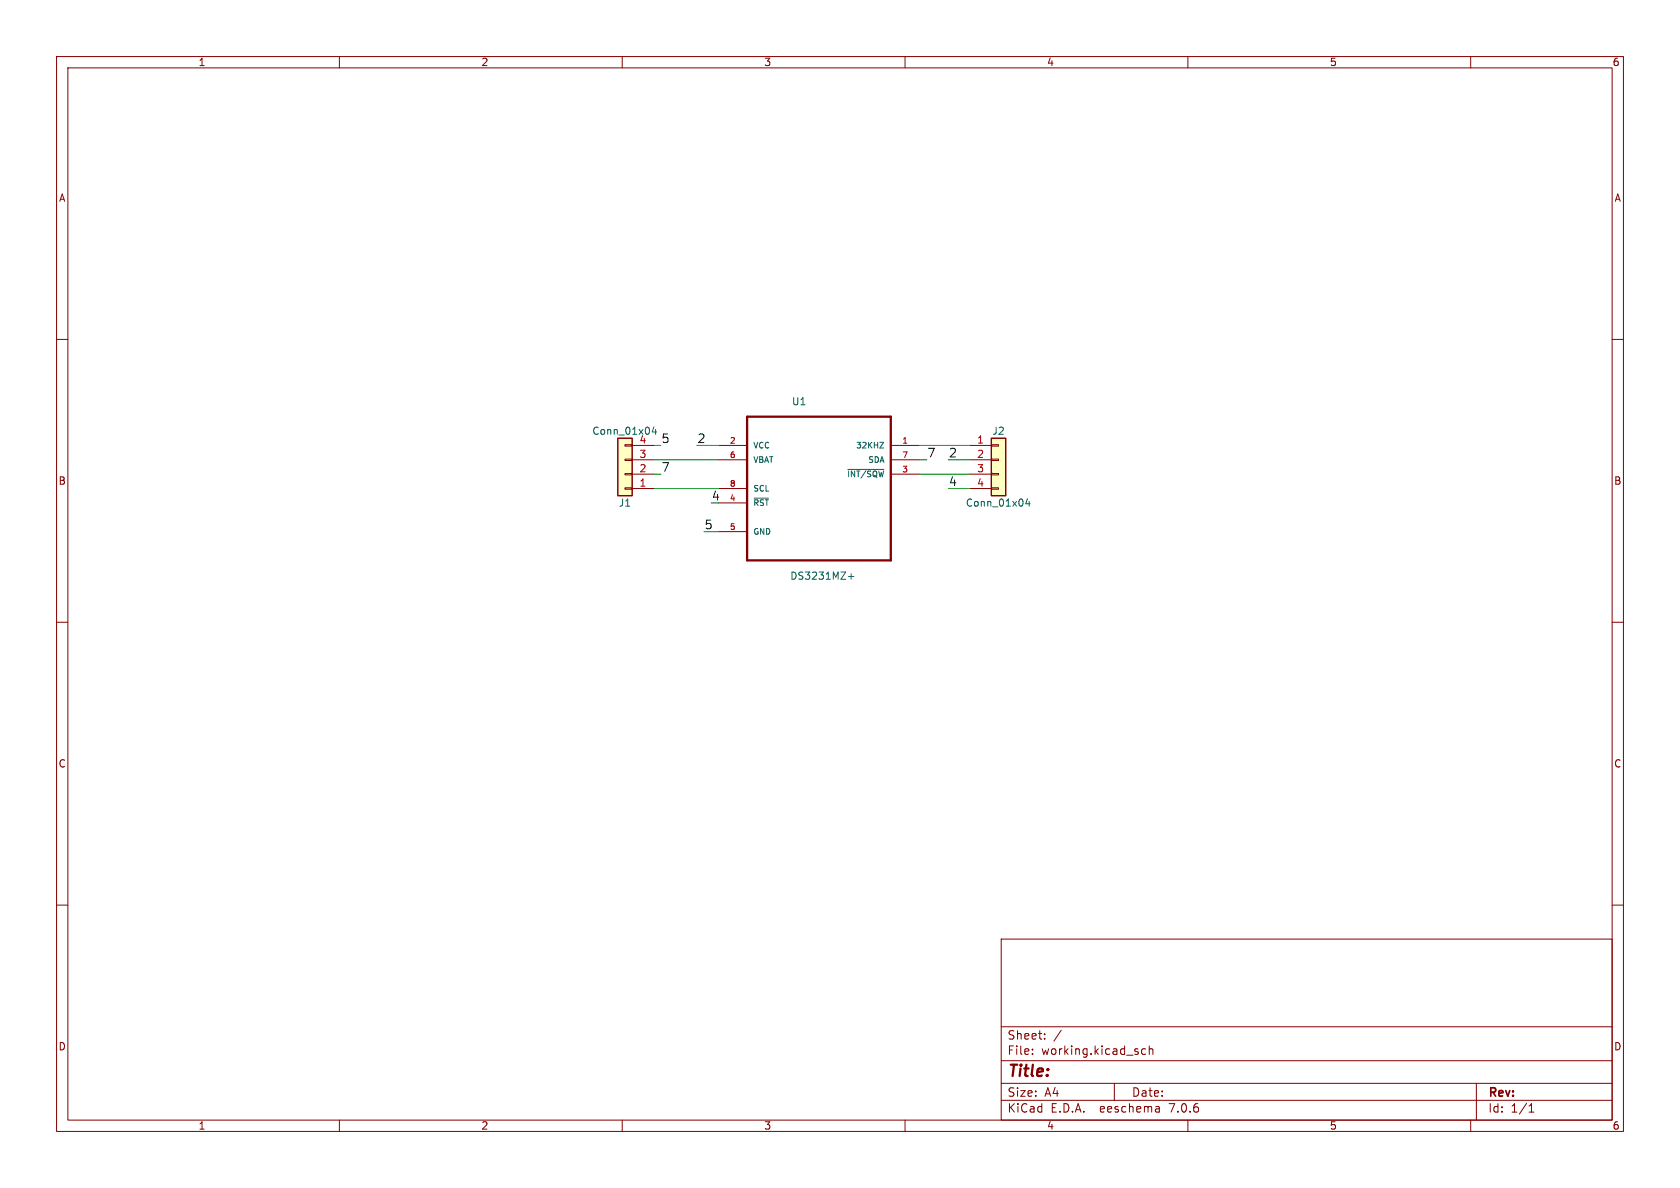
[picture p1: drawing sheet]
(kicad_sch (version 20230121) (generator eeschema)

 (paper "A4")

 (lib_symbols
  (symbol "DS3231MZ+_1" (pin_names (offset 1.016)) (in_bom yes) (on_board yes)
   (property "Reference" "U" (at -4.8768 22.2758 0) (effects (font (size 1.27 1.27)) (justify left bottom)))
   (property "Value" "DS3231MZ+" (at -5.1816 -8.5598 0) (effects (font (size 1.27 1.27)) (justify left bottom)))
   (property "Footprint" "SOIC8_150MIL" (at 0 0 0) (effects (font (size 1.27 1.27)) (justify left bottom) hide))
   (property "Datasheet" "Maxim Integrated" (at 0 0 0) (effects (font (size 1.27 1.27)) (justify left bottom) hide))
   (property "Field4" "Real Time Clock Serial-I2C +/-5ppm SOIC8" (at 0 0 0) (effects (font (size 1.27 1.27)) (justify left bottom) hide))
   (property "Field5" "SOIC-8 Maxim Integrated" (at 0 0 0) (effects (font (size 1.27 1.27)) (justify left bottom) hide))
   (property "Field6" "DS3231MZ+" (at 0 0 0) (effects (font (size 1.27 1.27)) (justify left bottom) hide))
   (property "Field7" "5.13 USD" (at 0 0 0) (effects (font (size 1.27 1.27)) (justify left bottom) hide))
   (property "Field8" "Good" (at 0 0 0) (effects (font (size 1.27 1.27)) (justify left bottom) hide))
   (property "ki_locked" "" (at 0 0 0) (effects (font (size 1.27 1.27))))
   (symbol "DS3231MZ+_1_0_0"
    (polyline (pts (xy -12.7 -5.08) (xy 12.7 -5.08)) (stroke (width 0.4064) (type solid)) (fill (type none)))
    (polyline (pts (xy -12.7 20.32) (xy -12.7 -5.08)) (stroke (width 0.4064) (type solid)) (fill (type none)))
    (polyline (pts (xy 12.7 -5.08) (xy 12.7 20.32)) (stroke (width 0.4064) (type solid)) (fill (type none)))
    (polyline (pts (xy 12.7 20.32) (xy -12.7 20.32)) (stroke (width 0.4064) (type solid)) (fill (type none)))
    (pin output line (at 17.78 15.24 180) (length 5.08) (name "32KHZ" (effects (font (size 1.016 1.016)))) (number "1" (effects (font (size 1.016 1.016)))))
    (pin input line (at -17.78 15.24 0) (length 5.08) (name "VCC" (effects (font (size 1.016 1.016)))) (number "2" (effects (font (size 1.016 1.016)))))
    (pin output line (at 17.78 10.16 180) (length 5.08) (name "~{INT/SQW}" (effects (font (size 1.016 1.016)))) (number "3" (effects (font (size 1.016 1.016)))))
    (pin bidirectional line (at -17.78 5.08 0) (length 5.08) (name "~{RST}" (effects (font (size 1.016 1.016)))) (number "4" (effects (font (size 1.016 1.016)))))
    (pin passive line (at -17.78 0 0) (length 5.08) (name "GND" (effects (font (size 1.016 1.016)))) (number "5" (effects (font (size 1.016 1.016)))))
    (pin input line (at -17.78 12.7 0) (length 5.08) (name "VBAT" (effects (font (size 1.016 1.016)))) (number "6" (effects (font (size 1.016 1.016)))))
    (pin bidirectional line (at 17.78 12.7 180) (length 5.08) (name "SDA" (effects (font (size 1.016 1.016)))) (number "7" (effects (font (size 1.016 1.016)))))
    (pin input line (at -17.78 7.62 0) (length 5.08) (name "SCL" (effects (font (size 1.016 1.016)))) (number "8" (effects (font (size 1.016 1.016)))))))
  (symbol "DS3231MZ+_2" (pin_names (offset 1.016)) (in_bom yes) (on_board yes)
   (property "Reference" "U" (at -4.8768 22.2758 0) (effects (font (size 1.27 1.27)) (justify left bottom)))
   (property "Value" "DS3231MZ+" (at -5.1816 -8.5598 0) (effects (font (size 1.27 1.27)) (justify left bottom)))
   (property "Footprint" "SOIC8_150MIL" (at 0 0 0) (effects (font (size 1.27 1.27)) (justify left bottom) hide))
   (property "Datasheet" "Maxim Integrated" (at 0 0 0) (effects (font (size 1.27 1.27)) (justify left bottom) hide))
   (property "Field4" "Real Time Clock Serial-I2C +/-5ppm SOIC8" (at 0 0 0) (effects (font (size 1.27 1.27)) (justify left bottom) hide))
   (property "Field5" "SOIC-8 Maxim Integrated" (at 0 0 0) (effects (font (size 1.27 1.27)) (justify left bottom) hide))
   (property "Field6" "DS3231MZ+" (at 0 0 0) (effects (font (size 1.27 1.27)) (justify left bottom) hide))
   (property "Field7" "5.13 USD" (at 0 0 0) (effects (font (size 1.27 1.27)) (justify left bottom) hide))
   (property "Field8" "Good" (at 0 0 0) (effects (font (size 1.27 1.27)) (justify left bottom) hide))
   (property "ki_locked" "" (at 0 0 0) (effects (font (size 1.27 1.27))))
   (symbol "DS3231MZ+_2_0_0"
    (polyline (pts (xy -12.7 -5.08) (xy 12.7 -5.08)) (stroke (width 0.4064) (type solid)) (fill (type none)))
    (polyline (pts (xy -12.7 20.32) (xy -12.7 -5.08)) (stroke (width 0.4064) (type solid)) (fill (type none)))
    (polyline (pts (xy 12.7 -5.08) (xy 12.7 20.32)) (stroke (width 0.4064) (type solid)) (fill (type none)))
    (polyline (pts (xy 12.7 20.32) (xy -12.7 20.32)) (stroke (width 0.4064) (type solid)) (fill (type none)))
    (pin output line (at 17.78 15.24 180) (length 5.08) (name "32KHZ" (effects (font (size 1.016 1.016)))) (number "1" (effects (font (size 1.016 1.016)))))
    (pin input line (at -17.78 15.24 0) (length 5.08) (name "VCC" (effects (font (size 1.016 1.016)))) (number "2" (effects (font (size 1.016 1.016)))))
    (pin output line (at 17.78 10.16 180) (length 5.08) (name "~{INT/SQW}" (effects (font (size 1.016 1.016)))) (number "3" (effects (font (size 1.016 1.016)))))
    (pin bidirectional line (at -17.78 5.08 0) (length 5.08) (name "~{RST}" (effects (font (size 1.016 1.016)))) (number "4" (effects (font (size 1.016 1.016)))))
    (pin passive line (at -17.78 0 0) (length 5.08) (name "GND" (effects (font (size 1.016 1.016)))) (number "5" (effects (font (size 1.016 1.016)))))
    (pin input line (at -17.78 12.7 0) (length 5.08) (name "VBAT" (effects (font (size 1.016 1.016)))) (number "6" (effects (font (size 1.016 1.016)))))
    (pin bidirectional line (at 17.78 12.7 180) (length 5.08) (name "SDA" (effects (font (size 1.016 1.016)))) (number "7" (effects (font (size 1.016 1.016)))))
    (pin input line (at -17.78 7.62 0) (length 5.08) (name "SCL" (effects (font (size 1.016 1.016)))) (number "8" (effects (font (size 1.016 1.016)))))))
  (symbol "RTC_ADAP-rescue:Conn_01x04" (pin_names (offset 1.016) hide) (in_bom yes) (on_board yes)
   (property "Reference" "J" (at 0 5.08 0) (effects (font (size 1.27 1.27))))
   (property "Value" "Conn_01x04" (at 0 -7.62 0) (effects (font (size 1.27 1.27))))
   (property "Footprint" "" (at 0 0 0) (effects (font (size 1.27 1.27)) hide))
   (property "Datasheet" "" (at 0 0 0) (effects (font (size 1.27 1.27)) hide))
   (symbol "Conn_01x04_1_1"
    (rectangle (start -1.27 -4.953) (end 0 -5.207) (stroke (width 0.1524) (type solid)) (fill (type none)))
    (rectangle (start -1.27 -2.413) (end 0 -2.667) (stroke (width 0.1524) (type solid)) (fill (type none)))
    (rectangle (start -1.27 0.127) (end 0 -0.127) (stroke (width 0.1524) (type solid)) (fill (type none)))
    (rectangle (start -1.27 2.667) (end 0 2.413) (stroke (width 0.1524) (type solid)) (fill (type none)))
    (rectangle (start -1.27 3.81) (end 1.27 -6.35) (stroke (width 0.254) (type solid)) (fill (type background)))
    (pin passive line (at -5.08 2.54 0) (length 3.81) (name "Pin_1" (effects (font (size 1.27 1.27)))) (number "1" (effects (font (size 1.27 1.27)))))
    (pin passive line (at -5.08 0 0) (length 3.81) (name "Pin_2" (effects (font (size 1.27 1.27)))) (number "2" (effects (font (size 1.27 1.27)))))
    (pin passive line (at -5.08 -2.54 0) (length 3.81) (name "Pin_3" (effects (font (size 1.27 1.27)))) (number "3" (effects (font (size 1.27 1.27)))))
    (pin passive line (at -5.08 -5.08 0) (length 3.81) (name "Pin_4" (effects (font (size 1.27 1.27)))) (number "4" (effects (font (size 1.27 1.27))))))))


 (wire (pts (xy 171.45 81.28) (xy 167.64 81.28)) (stroke (width 0) (type default)))
 (wire (pts (xy 162.56 83.82) (xy 171.45 83.82)) (stroke (width 0) (type default)))
 (wire (pts (xy 116.84 83.82) (xy 115.57 83.82)) (stroke (width 0) (type default)))
 (wire (pts (xy 115.57 78.74) (xy 116.84 78.74)) (stroke (width 0) (type default)))
 (wire (pts (xy 115.57 86.36) (xy 127 86.36)) (stroke (width 0) (type default)))
 (wire (pts (xy 162.56 81.28) (xy 163.83 81.28)) (stroke (width 0) (type default)))
 (wire (pts (xy 162.56 78.74) (xy 171.45 78.74)) (stroke (width 0) (type default)))
 (wire (pts (xy 171.45 86.36) (xy 167.64 86.36)) (stroke (width 0) (type default)))
 (wire (pts (xy 125.73 88.9) (xy 127 88.9)) (stroke (width 0) (type default)))
 (wire (pts (xy 115.57 81.28) (xy 127 81.28)) (stroke (width 0) (type default)))
 (wire (pts (xy 123.19 78.74) (xy 127 78.74)) (stroke (width 0) (type default)))
 (wire (pts (xy 124.46 93.98) (xy 127 93.98)) (stroke (width 0) (type default)))

 (label "4" (at 125.73 88.9 0) (effects (font (size 1.524 1.524)) (justify left bottom)))
 (label "5" (at 116.84 78.74 0) (effects (font (size 1.524 1.524)) (justify left bottom)))
 (label "2" (at 167.64 81.28 0) (effects (font (size 1.524 1.524)) (justify left bottom)))
 (label "4" (at 167.64 86.36 0) (effects (font (size 1.524 1.524)) (justify left bottom)))
 (label "2" (at 123.19 78.74 0) (effects (font (size 1.524 1.524)) (justify left bottom)))
 (label "7" (at 163.83 81.28 0) (effects (font (size 1.524 1.524)) (justify left bottom)))
 (label "5" (at 124.46 93.98 0) (effects (font (size 1.524 1.524)) (justify left bottom)))
 (label "7" (at 116.84 83.82 0) (effects (font (size 1.524 1.524)) (justify left bottom)))

 (symbol (lib_name "DS3231MZ+_2") (lib_id "RTC_ADAP-rescue:DS3231MZ+") (at 144.78 93.98 0) (unit 1) (in_bom yes) (on_board yes) (dnp no)
  (property "Reference" "U1" (at 139.9032 71.7042 0) (effects (font (size 1.27 1.27)) (justify left bottom)))
  (property "Value" "DS3231MZ+" (at 139.5984 102.5398 0) (effects (font (size 1.27 1.27)) (justify left bottom)))
  (property "Footprint" "DS3231MZ_:SOIC8_150MIL" (at 144.78 93.98 0) (effects (font (size 1.27 1.27)) (justify left bottom) hide))
  (property "Datasheet" "Maxim Integrated" (at 144.78 93.98 0) (effects (font (size 1.27 1.27)) (justify left bottom) hide))
  (property "Field4" "Real Time Clock Serial-I2C +/-5ppm SOIC8" (at 144.78 93.98 0) (effects (font (size 1.27 1.27)) (justify left bottom) hide))
  (property "Field5" "SOIC-8 Maxim Integrated" (at 144.78 93.98 0) (effects (font (size 1.27 1.27)) (justify left bottom) hide))
  (property "Field6" "DS3231MZ+" (at 144.78 93.98 0) (effects (font (size 1.27 1.27)) (justify left bottom) hide))
  (property "Field7" "5.13 USD" (at 144.78 93.98 0) (effects (font (size 1.27 1.27)) (justify left bottom) hide))
  (property "Field8" "Good" (at 144.78 93.98 0) (effects (font (size 1.27 1.27)) (justify left bottom) hide)) (pin "1") (pin "2") (pin "3") (pin "4") (pin "5") (pin "6") (pin "7") (pin "8"))

 (symbol (lib_id "RTC_ADAP-rescue:Conn_01x04") (at 176.53 81.28 0) (unit 1) (in_bom yes) (on_board yes) (dnp no)
  (property "Reference" "J2" (at 176.53 76.2 0) (effects (font (size 1.27 1.27))))
  (property "Value" "Conn_01x04" (at 176.53 88.9 0) (effects (font (size 1.27 1.27))))
  (property "Footprint" "Connectors_Samtec:SL-104-X-XX_1x04" (at 176.53 81.28 0) (effects (font (size 1.27 1.27)) hide))
  (property "Datasheet" "" (at 176.53 81.28 0) (effects (font (size 1.27 1.27)) hide)) (pin "1") (pin "2") (pin "3") (pin "4"))

 (symbol (lib_id "RTC_ADAP-rescue:Conn_01x04") (at 110.49 83.82 180) (unit 1) (in_bom yes) (on_board yes) (dnp no)
  (property "Reference" "J1" (at 110.49 88.9 0) (effects (font (size 1.27 1.27))))
  (property "Value" "Conn_01x04" (at 110.49 76.2 0) (effects (font (size 1.27 1.27))))
  (property "Footprint" "Connectors_Samtec:SL-104-X-XX_1x04" (at 110.49 83.82 0) (effects (font (size 1.27 1.27)) hide))
  (property "Datasheet" "" (at 110.49 83.82 0) (effects (font (size 1.27 1.27)) hide)) (pin "1") (pin "2") (pin "3") (pin "4"))

 (sheet_instances (path "" (page "1"))))
